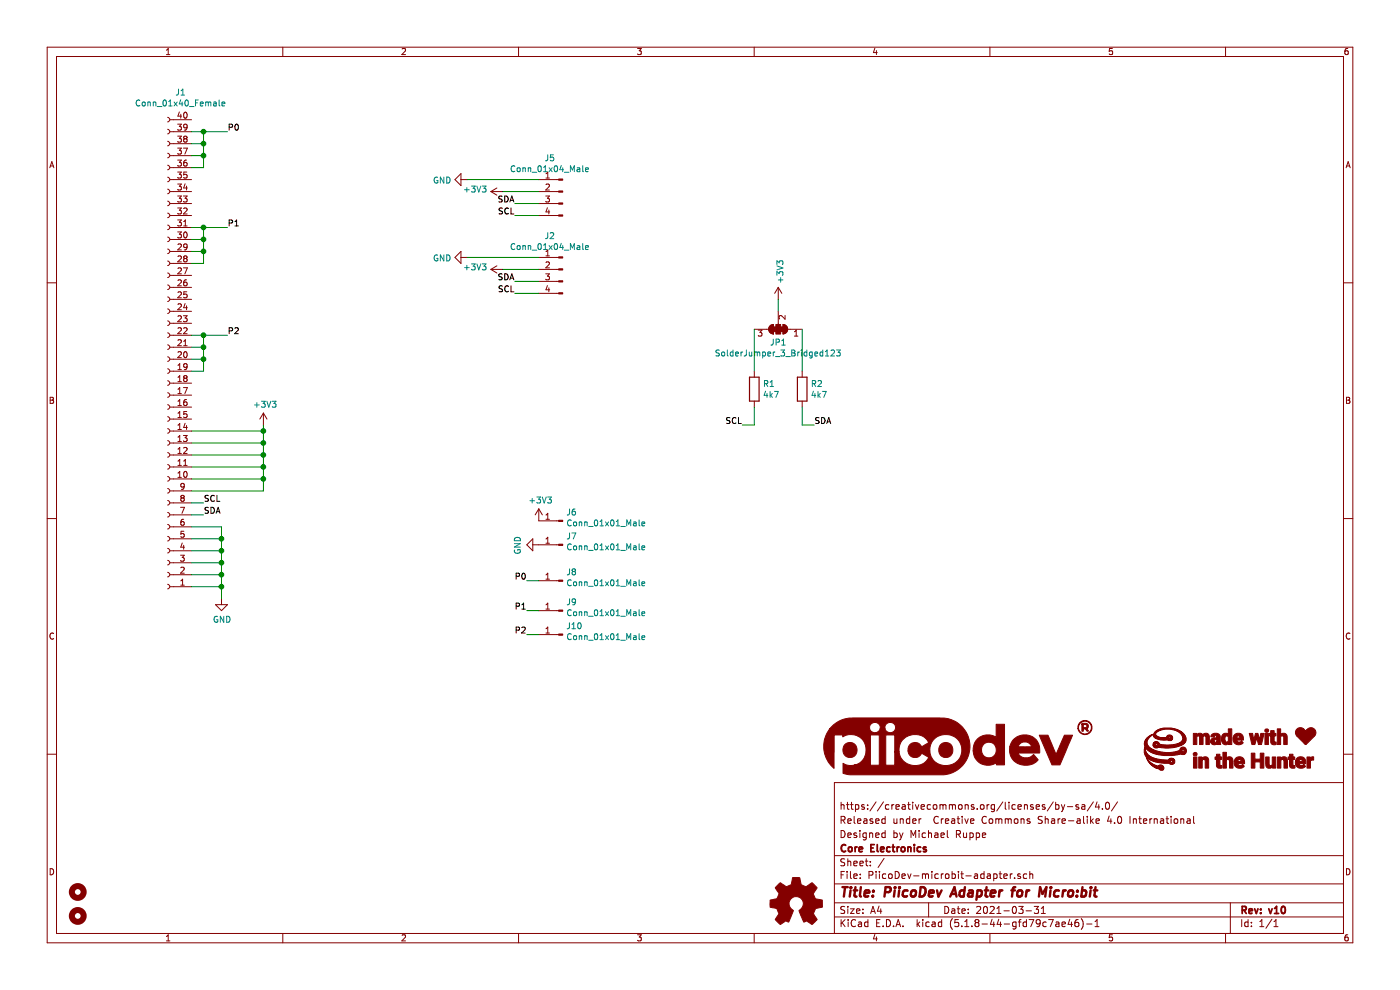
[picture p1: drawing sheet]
EESchema Schematic File Version 4
EELAYER 30 0
EELAYER END
$Descr A4 11693 8268
encoding utf-8
Sheet 1 1
Title "PiicoDev Adapter for Micro:bit"
Date "2021-03-31"
Rev "v10"
Comp "Core Electronics"
Comment1 "Designed by Michael Ruppe"
Comment2 "Released under  Creative Commons Share-alike 4.0 International"
Comment3 "https://creativecommons.org/licenses/by-sa/4.0/"
Comment4 ""
$EndDescr
$Comp
L Connector:Conn_01x04_Male J5
U 1 1
P 4700 1600
F 0 "J5" H 4808 1881 50  0000 C CNN
F 1 "Conn_01x04_Male" H 4808 1790 50  0000 C CNN
F 2 "Connector_JST:JST_SH_SM04B-SRSS-TB_1x04-1MP_P1.00mm_Horizontal" H 4700 1600 50  0001 C CNN
F 3 "~" H 4700 1600 50  0001 C CNN
	1    4700 1600
	-1   0    0    -1  
$EndComp
Text Label 4300 1700 2    50   ~ 0
SDA
Text Label 4300 1800 2    50   ~ 0
SCL
$Comp
L Connector:Conn_01x40_Female J1
U 1 1
P 1400 3000
F 0 "J1" H 1292 775 50  0000 C CNN
F 1 "Conn_01x40_Female" H 1292 866 50  0000 C CNN
F 2 "CoreElectronics_Components:Conn_microbit_Right_Angle_SMT" H 1400 3000 50  0001 C CNN
F 3 "~" H 1400 3000 50  0001 C CNN
	1    1400 3000
	-1   0    0    1   
$EndComp
Wire Wire Line
	4300 1700 4500 1700
Wire Wire Line
	4300 1800 4500 1800
$Comp
L Connector:Conn_01x04_Male J2
U 1 1
P 4700 2250
F 0 "J2" H 4808 2531 50  0000 C CNN
F 1 "Conn_01x04_Male" H 4808 2440 50  0000 C CNN
F 2 "Connector_JST:JST_SH_SM04B-SRSS-TB_1x04-1MP_P1.00mm_Horizontal" H 4700 2250 50  0001 C CNN
F 3 "~" H 4700 2250 50  0001 C CNN
	1    4700 2250
	-1   0    0    -1  
$EndComp
Text Label 4300 2350 2    50   ~ 0
SDA
Text Label 4300 2450 2    50   ~ 0
SCL
Wire Wire Line
	4300 2350 4500 2350
Wire Wire Line
	4300 2450 4500 2450
Text Label 1700 4300 0    50   ~ 0
SDA
Wire Wire Line
	1700 4300 1600 4300
Text Label 1700 4200 0    50   ~ 0
SCL
Wire Wire Line
	1700 4200 1600 4200
$Comp
L power:GND #PWR?
U 1 1
P 3900 1500
F 0 "#PWR?" H 3900 1250 50  0001 C CNN
F 1 "GND" V 3905 1372 50  0000 R CNN
F 2 "" H 3900 1500 50  0001 C CNN
F 3 "" H 3900 1500 50  0001 C CNN
	1    3900 1500
	0    1    1    0   
$EndComp
Wire Wire Line
	3900 1500 4500 1500
$Comp
L power:GND #PWR?
U 1 1
P 3900 2150
F 0 "#PWR?" H 3900 1900 50  0001 C CNN
F 1 "GND" V 3905 2022 50  0000 R CNN
F 2 "" H 3900 2150 50  0001 C CNN
F 3 "" H 3900 2150 50  0001 C CNN
	1    3900 2150
	0    1    1    0   
$EndComp
Wire Wire Line
	3900 2150 4500 2150
$Comp
L power:+3V3 #PWR?
U 1 1
P 4200 1600
F 0 "#PWR?" H 4200 1450 50  0001 C CNN
F 1 "+3V3" V 4215 1728 50  0000 L CNN
F 2 "" H 4200 1600 50  0001 C CNN
F 3 "" H 4200 1600 50  0001 C CNN
	1    4200 1600
	0    -1   -1   0   
$EndComp
Wire Wire Line
	4200 1600 4500 1600
$Comp
L power:+3V3 #PWR?
U 1 1
P 4200 2250
F 0 "#PWR?" H 4200 2100 50  0001 C CNN
F 1 "+3V3" V 4215 2378 50  0000 L CNN
F 2 "" H 4200 2250 50  0001 C CNN
F 3 "" H 4200 2250 50  0001 C CNN
	1    4200 2250
	0    -1   -1   0   
$EndComp
Wire Wire Line
	4200 2250 4500 2250
$Comp
L power:GND #PWR?
U 1 1
P 1850 5000
F 0 "#PWR?" H 1850 4750 50  0001 C CNN
F 1 "GND" H 1855 4827 50  0000 C CNN
F 2 "" H 1850 5000 50  0001 C CNN
F 3 "" H 1850 5000 50  0001 C CNN
	1    1850 5000
	1    0    0    -1  
$EndComp
Wire Wire Line
	1600 4400 1850 4400
Wire Wire Line
	1850 4400 1850 4500
Wire Wire Line
	1600 4500 1850 4500
Connection ~ 1850 4500
Wire Wire Line
	1850 4500 1850 4600
Wire Wire Line
	1600 4600 1850 4600
Connection ~ 1850 4600
Wire Wire Line
	1850 4600 1850 4700
Wire Wire Line
	1600 4700 1850 4700
Connection ~ 1850 4700
Wire Wire Line
	1850 4700 1850 4800
Wire Wire Line
	1600 4800 1850 4800
Connection ~ 1850 4800
Wire Wire Line
	1850 4800 1850 4900
Wire Wire Line
	1600 4900 1850 4900
Connection ~ 1850 4900
Wire Wire Line
	1850 4900 1850 5000
$Comp
L power:+3V3 #PWR?
U 1 1
P 2200 3550
F 0 "#PWR?" H 2200 3400 50  0001 C CNN
F 1 "+3V3" H 2215 3723 50  0000 C CNN
F 2 "" H 2200 3550 50  0001 C CNN
F 3 "" H 2200 3550 50  0001 C CNN
	1    2200 3550
	1    0    0    -1  
$EndComp
Wire Wire Line
	1600 3600 2200 3600
Wire Wire Line
	2200 3600 2200 3550
Wire Wire Line
	1600 3700 2200 3700
Wire Wire Line
	2200 3700 2200 3600
Connection ~ 2200 3600
Wire Wire Line
	1600 3800 2200 3800
Wire Wire Line
	2200 3800 2200 3700
Connection ~ 2200 3700
Wire Wire Line
	1600 4100 2200 4100
Wire Wire Line
	2200 4100 2200 4000
Connection ~ 2200 3800
Wire Wire Line
	1600 4000 2200 4000
Connection ~ 2200 4000
Wire Wire Line
	2200 4000 2200 3900
Wire Wire Line
	1600 3900 2200 3900
Connection ~ 2200 3900
Wire Wire Line
	2200 3900 2200 3800
$Comp
L CoreElectronics_Artwork:LOGO_CoreElectronics_made-with-love #G2
U 1 1
P 10300 6250
F 0 "#G2" H 10300 6044 60  0001 C CNN
F 1 "LOGO_CoreElectronics_made-with-love" H 10300 6456 60  0001 C CNN
F 2 "" H 10300 6250 50  0001 C CNN
F 3 "" H 10300 6250 50  0001 C CNN
	1    10300 6250
	1    0    0    -1  
$EndComp
$Comp
L CoreElectronics_Artwork:LOGO_PiicoDev G1
U 1 1
P 8000 6250
F 0 "G1" H 8000 6045 60  0001 C CNN
F 1 "LOGO_PiicoDev" H 8000 6455 60  0001 C CNN
F 2 "CoreElectronics_Artwork:piicodev_logo_14.9x3.6mm" H 8000 6250 50  0001 C CNN
F 3 "" H 8000 6250 50  0001 C CNN
	1    8000 6250
	1    0    0    -1  
$EndComp
$Comp
L Mechanical:MountingHole H2
U 1 1
P 650 7650
F 0 "H2" H 750 7696 50  0001 L CNN
F 1 " " H 750 7605 50  0001 L CNN
F 2 "MountingHole:MountingHole_2.7mm_M2.5" H 650 7650 50  0001 C CNN
F 3 "~" H 650 7650 50  0001 C CNN
	1    650  7650
	1    0    0    -1  
$EndComp
$Comp
L Mechanical:MountingHole H1
U 1 1
P 650 7450
F 0 "H1" H 750 7496 50  0001 L CNN
F 1 " " H 750 7405 50  0001 L CNN
F 2 "MountingHole:MountingHole_2.7mm_M2.5" H 650 7450 50  0001 C CNN
F 3 "~" H 650 7450 50  0001 C CNN
	1    650  7450
	1    0    0    -1  
$EndComp
$Comp
L Graphic:Logo_Open_Hardware_Small LOGO1
U 1 1
P 6650 7550
F 0 "LOGO1" H 6650 8050 50  0001 C CNN
F 1 "Logo_Open_Hardware_Large" H 6650 7150 50  0001 C CNN
F 2 "CoreElectronics_Artwork:oshw_3.9x3.5mm" H 6650 7550 50  0001 C CNN
F 3 "~" H 6650 7550 50  0001 C CNN
	1    6650 7550
	1    0    0    -1  
$EndComp
$Comp
L Connector:Conn_01x01_Male J6
U 1 1
P 4700 4350
F 0 "J6" H 4672 4282 50  0000 R CNN
F 1 "Conn_01x01_Male" H 4672 4373 50  0000 R CNN
F 2 "CoreElectronics_Components:Conn_microbit_clip" H 4700 4350 50  0001 C CNN
F 3 "~" H 4700 4350 50  0001 C CNN
	1    4700 4350
	-1   0    0    1   
$EndComp
$Comp
L Connector:Conn_01x01_Male J7
U 1 1
P 4700 4550
F 0 "J7" H 4672 4482 50  0000 R CNN
F 1 "Conn_01x01_Male" H 4672 4573 50  0000 R CNN
F 2 "CoreElectronics_Components:Conn_microbit_clip" H 4700 4550 50  0001 C CNN
F 3 "~" H 4700 4550 50  0001 C CNN
	1    4700 4550
	-1   0    0    1   
$EndComp
$Comp
L Connector:Conn_01x01_Male J8
U 1 1
P 4700 4850
F 0 "J8" H 4672 4782 50  0000 R CNN
F 1 "Conn_01x01_Male" H 4672 4873 50  0000 R CNN
F 2 "CoreElectronics_Components:Conn_microbit_clip" H 4700 4850 50  0001 C CNN
F 3 "~" H 4700 4850 50  0001 C CNN
	1    4700 4850
	-1   0    0    1   
$EndComp
$Comp
L power:+3V3 #PWR?
U 1 1
P 4500 4350
F 0 "#PWR?" H 4500 4200 50  0001 C CNN
F 1 "+3V3" H 4515 4523 50  0000 C CNN
F 2 "" H 4500 4350 50  0001 C CNN
F 3 "" H 4500 4350 50  0001 C CNN
	1    4500 4350
	1    0    0    -1  
$EndComp
$Comp
L power:GND #PWR?
U 1 1
P 4500 4550
F 0 "#PWR?" H 4500 4300 50  0001 C CNN
F 1 "GND" H 4505 4377 50  0000 C CNN
F 2 "" H 4500 4550 50  0001 C CNN
F 3 "" H 4500 4550 50  0001 C CNN
	1    4500 4550
	0    1    1    0   
$EndComp
$Comp
L Connector:Conn_01x01_Male J9
U 1 1
P 4700 5100
F 0 "J9" H 4672 5032 50  0000 R CNN
F 1 "Conn_01x01_Male" H 4672 5123 50  0000 R CNN
F 2 "CoreElectronics_Components:Conn_microbit_clip" H 4700 5100 50  0001 C CNN
F 3 "~" H 4700 5100 50  0001 C CNN
	1    4700 5100
	-1   0    0    1   
$EndComp
$Comp
L Connector:Conn_01x01_Male J10
U 1 1
P 4700 5300
F 0 "J10" H 4672 5232 50  0000 R CNN
F 1 "Conn_01x01_Male" H 4672 5323 50  0000 R CNN
F 2 "CoreElectronics_Components:Conn_microbit_clip" H 4700 5300 50  0001 C CNN
F 3 "~" H 4700 5300 50  0001 C CNN
	1    4700 5300
	-1   0    0    1   
$EndComp
Text Label 1900 1100 0    50   ~ 0
P0
Wire Wire Line
	1600 1100 1700 1100
Wire Wire Line
	1600 1200 1700 1200
Wire Wire Line
	1700 1200 1700 1100
Connection ~ 1700 1100
Wire Wire Line
	1700 1100 1900 1100
Wire Wire Line
	1600 1300 1700 1300
Wire Wire Line
	1700 1300 1700 1200
Connection ~ 1700 1200
Wire Wire Line
	1600 1400 1700 1400
Wire Wire Line
	1700 1400 1700 1300
Connection ~ 1700 1300
Text Label 1900 1900 0    50   ~ 0
P1
Wire Wire Line
	1600 1900 1700 1900
Wire Wire Line
	1600 2000 1700 2000
Wire Wire Line
	1700 2000 1700 1900
Connection ~ 1700 1900
Wire Wire Line
	1700 1900 1900 1900
Wire Wire Line
	1600 2100 1700 2100
Wire Wire Line
	1700 2100 1700 2000
Connection ~ 1700 2000
Wire Wire Line
	1600 2200 1700 2200
Wire Wire Line
	1700 2200 1700 2100
Connection ~ 1700 2100
Text Label 1900 2800 0    50   ~ 0
P2
Wire Wire Line
	1600 2800 1700 2800
Wire Wire Line
	1600 2900 1700 2900
Wire Wire Line
	1700 2900 1700 2800
Connection ~ 1700 2800
Wire Wire Line
	1700 2800 1900 2800
Wire Wire Line
	1600 3000 1700 3000
Wire Wire Line
	1700 3000 1700 2900
Connection ~ 1700 2900
Wire Wire Line
	1600 3100 1700 3100
Wire Wire Line
	1700 3100 1700 3000
Connection ~ 1700 3000
Text Label 4400 5300 2    50   ~ 0
P2
Text Label 4400 5100 2    50   ~ 0
P1
Text Label 4400 4850 2    50   ~ 0
P0
Wire Wire Line
	4400 4850 4500 4850
Wire Wire Line
	4400 5100 4500 5100
Wire Wire Line
	4400 5300 4500 5300
$Comp
L Device:R R1
U 1 1
P 6300 3250
F 0 "R1" H 6370 3296 50  0000 L CNN
F 1 "4k7" H 6370 3205 50  0000 L CNN
F 2 "Resistor_SMD:R_0402_1005Metric" V 6230 3250 50  0001 C CNN
F 3 "~" H 6300 3250 50  0001 C CNN
	1    6300 3250
	1    0    0    -1  
$EndComp
$Comp
L Device:R R2
U 1 1
P 6700 3250
F 0 "R2" H 6770 3296 50  0000 L CNN
F 1 "4k7" H 6770 3205 50  0000 L CNN
F 2 "Resistor_SMD:R_0402_1005Metric" V 6630 3250 50  0001 C CNN
F 3 "~" H 6700 3250 50  0001 C CNN
	1    6700 3250
	1    0    0    -1  
$EndComp
Text Label 6200 3550 2    50   ~ 0
SCL
Wire Wire Line
	6200 3550 6300 3550
Wire Wire Line
	6300 3550 6300 3400
Text Label 6800 3550 0    50   ~ 0
SDA
Wire Wire Line
	6800 3550 6700 3550
Wire Wire Line
	6700 3550 6700 3400
$Comp
L Jumper:SolderJumper_3_Bridged123 JP1
U 1 1
P 6500 2750
F 0 "JP1" H 6500 2863 50  0000 C CNN
F 1 "SolderJumper_3_Bridged123" H 6500 2954 50  0000 C CNN
F 2 "CoreElectronics_Components:SolderJumper-3_P1.3mm_Closed_RoundedPad1.0x1.5mm" H 6500 2750 50  0001 C CNN
F 3 "~" H 6500 2750 50  0001 C CNN
	1    6500 2750
	-1   0    0    1   
$EndComp
Wire Wire Line
	6300 3100 6300 2750
Wire Wire Line
	6700 2750 6700 3100
$Comp
L power:+3V3 #PWR?
U 1 1
P 6500 2500
F 0 "#PWR?" H 6500 2350 50  0001 C CNN
F 1 "+3V3" V 6515 2628 50  0000 L CNN
F 2 "" H 6500 2500 50  0001 C CNN
F 3 "" H 6500 2500 50  0001 C CNN
	1    6500 2500
	1    0    0    -1  
$EndComp
Wire Wire Line
	6500 2600 6500 2500
$EndSCHEMATC
